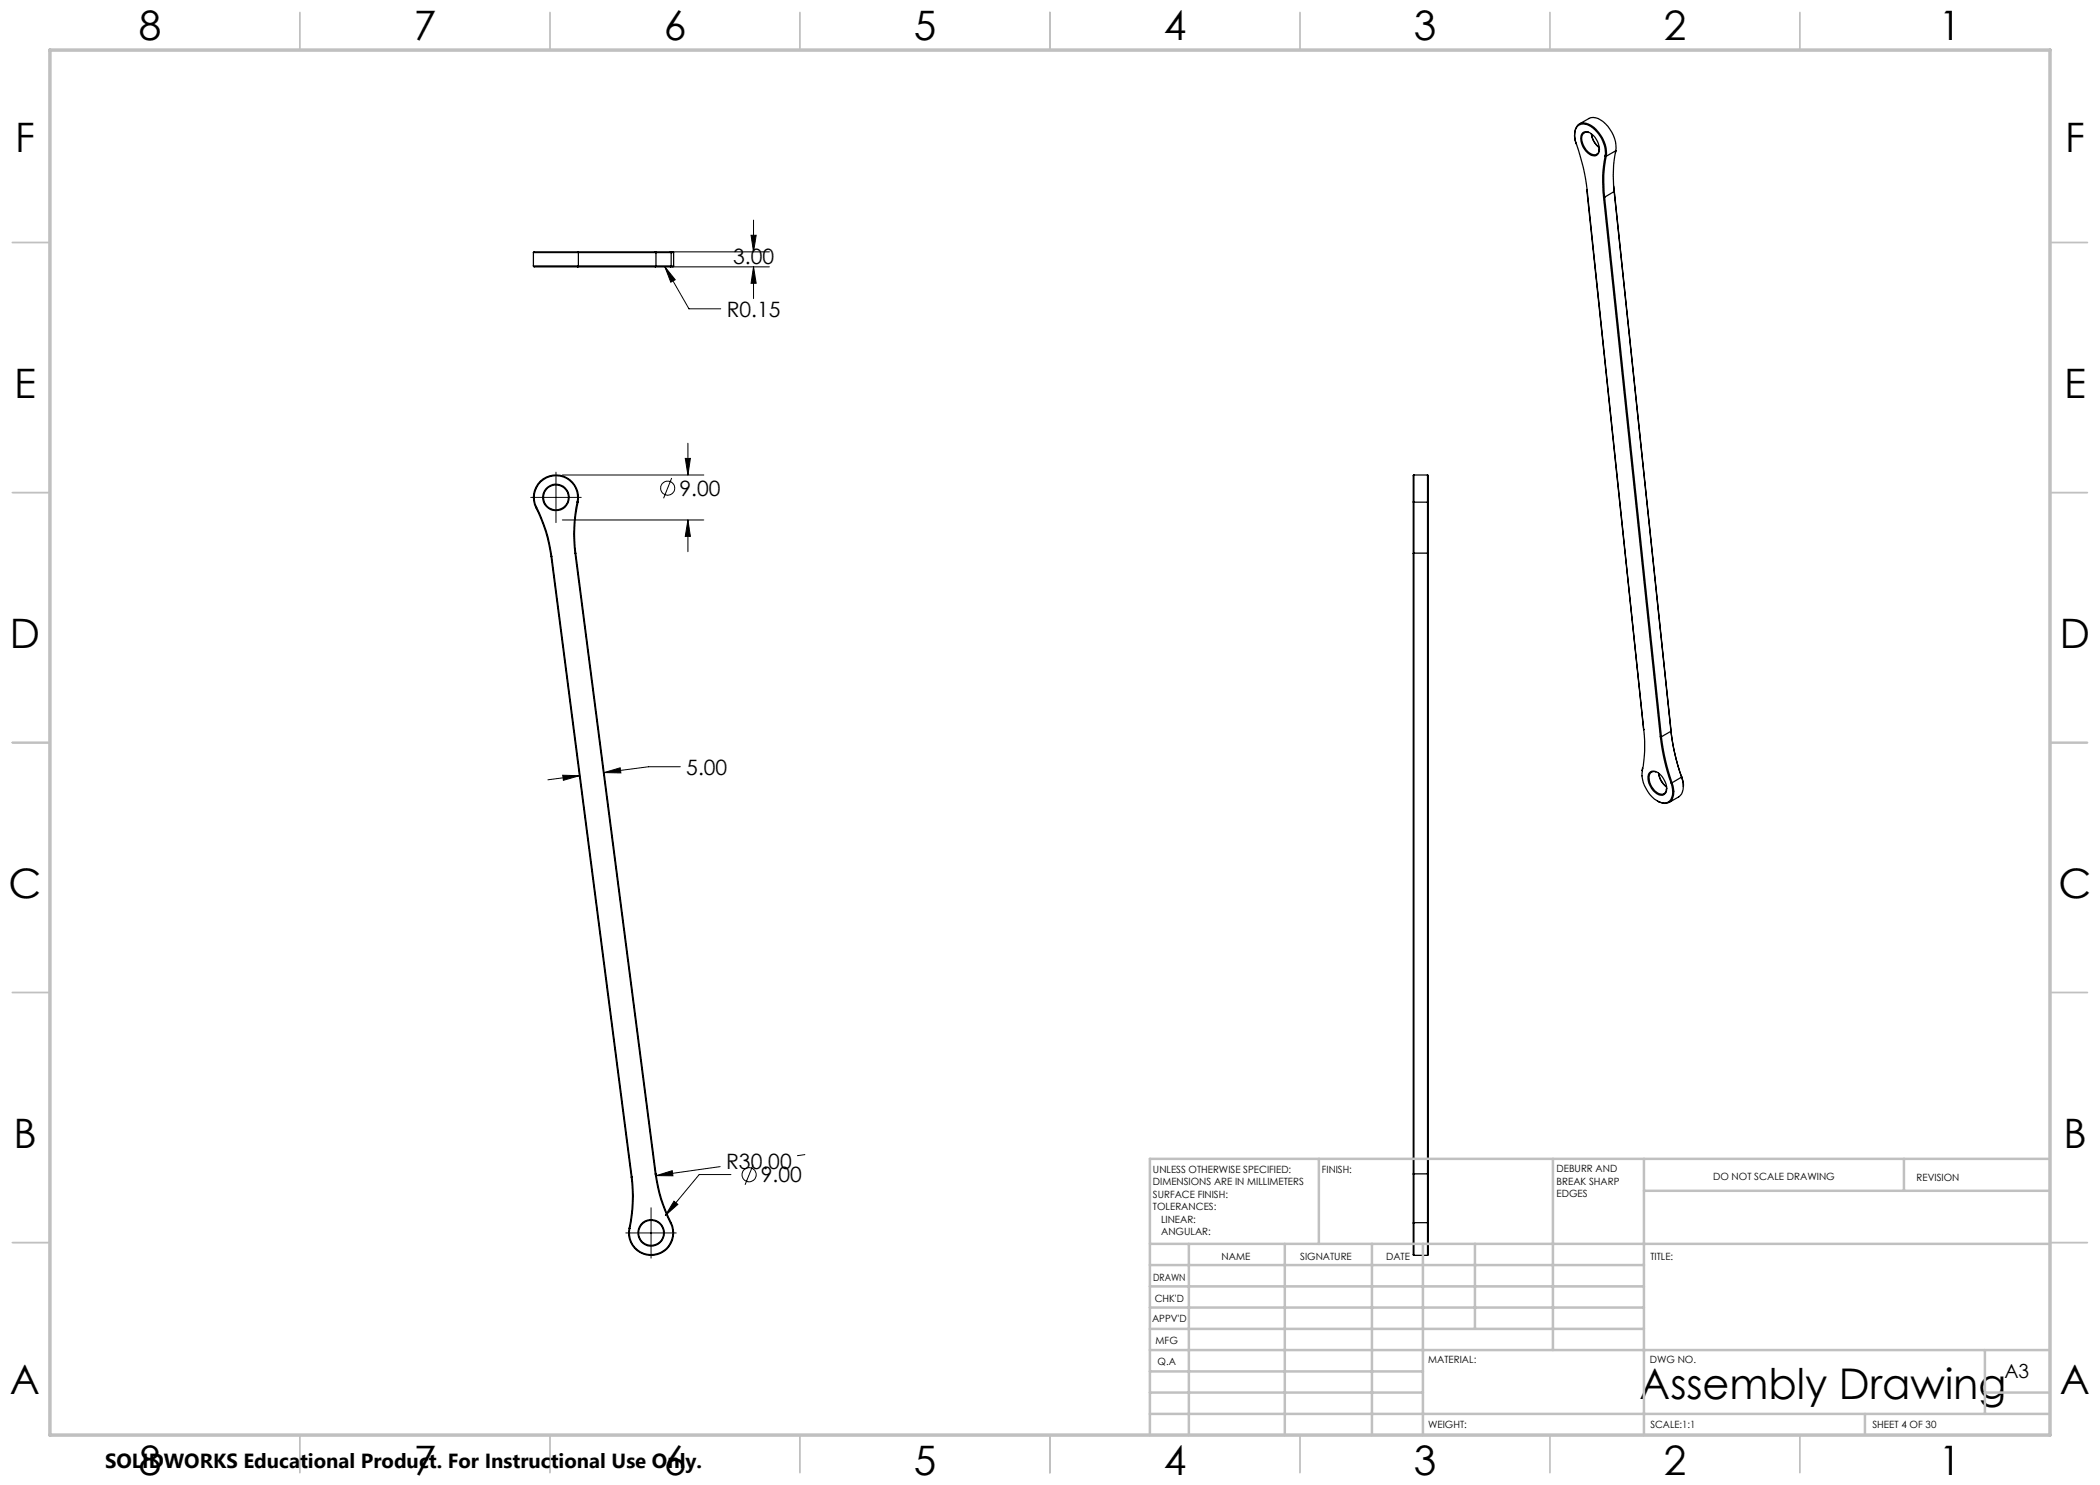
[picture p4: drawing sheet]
<svg xmlns="http://www.w3.org/2000/svg" width="420mm" height="297mm" viewBox="0 0 420 297" stroke-linecap="round" stroke-linejoin="round" font-family="sans-serif">
<g fill="none" stroke="#000" stroke-width=".25">
<path d="M314.9 27.1l.3 1.7M314.9 27a1.97 1.97 0 0 1 2.3-2.3 6.6 6.6 0 0 1 4 6.6M315.9 24.8l1.9-1.1a2.87 2.87 0 0 1 3.3 1.1 6.6 6.6 0 0 1 2 5.4M316.6 26.5a1.91 1.91 0 0 1 2.4 1 3.1 3.1 0 0 1 .5 3.4 1.45 1.45 0 0 1-2-.3 3.6 3.6 0 0 1-1.1-3.8zM317.4 38l11.4 107.9M317.7 26.5a1 1 0 0 0-1.4 1.2 3.4 3.4 0 0 0 2.7 3.3 .95 .95 0 0 0 .8-1.2M318.3 26.8l.4 1.3 1.2 1.4a3.9 3.9 0 0 1-1.6-2.7zM319.8 29.7v.1M320.7 39.4h.2M320.7 39.4l11.4 108M320.9 39.4l11.4 108M321 31.3a6.3 6.3 0 0 0-3.9-6.5 1.8 1.8 0 0 0-2.2 2.1 7.6 7.6 0 0 0 .8 3l1 3.6 .7 4.5"/>
<path d="M321 31.3a24.6 24.6 0 0 0-.3 8.1M321 31.3h.2M321.2 31.3a24.7 24.7 0 0 0-.3 8.1M322.8 37.2l.1 1.1M322.8 38.3l-1.9 1.1M322.8 38.3l11.4 108M322.9 38.3l11.3 108M322.9 38.3h-.1M323.1 30.2v.3M323.1 30.2a27.2 27.2 0 0 0-.3 8.1M323.1 30.2l-1.9 1.1M106.7 53.2l.1 .2h8.7"/>
<path d="M106.7 53.2h9M106.7 50.5h9M106.7 50.5v2.7M115.5 50.4l.2 .1M115.5 50.4h-8.7l-.1 .1M115.5 53.4h15.6M115.5 50.4h15.6M115.7 53.2l-.2 .2M115.7 50.5v2.7M115.7 53.2h15.5M115.7 50.5h15.5M131.1 50.4l.1 .1"/>
<path d="M131.1 50.4h3M131.1 53.4h3M131.2 53.2l-.1 .2M131.2 50.5h3M131.2 53.2h3M131.2 50.5v2.7M134.1 50.4h.6v.1M134.1 50.4l.1 .1M134.2 53.2l-.1 .2M134.2 53.2h.5M134.2 50.5h.5M134.2 50.5v2.7"/>
<path d="M134.7 53.2l-.1 .2h-.5M134.7 50.5v2.7M282.8 95l-.2 .1v5.3M282.8 95v5.4M282.8 95h2.7M285.5 95l.1 .1v5.3M285.5 95v5.4M107.2 101.5a29.9 29.9 0 0 1 3 9.8M107.3 101.5h-.1M107.3 101.5a29.8 29.8 0 0 1 3 9.8M110.2 111.3l16.1 124.1M110.3 111.3h-.1"/>
<path d="M110.3 111.3l16.1 124.1M115 110.7l16.1 124.1M115.1 110.6l-.1 .1M115.1 110.6l16.1 124.2M115.4 100.4a31.4 31.4 0 0 0-.4 10.3M115.4 100.4h.2M115.4 100.4a4.3 4.3 0 0 0-4.8-5.2 4.3 4.3 0 0 0-3.3 6.3M115.6 100.4a29.7 29.7 0 0 0-.5 10.2M115.6 100.4a4.5 4.5 0 0 0-5-5.4 4.5 4.5 0 0 0-3.4 6.5M282.6 100.4h.2M282.6 100.4v10.3M282.6 110.7v124.1"/>
<path d="M282.8 110.6l-.2 .1M282.8 100.4v10.2M282.8 110.6v124.2M282.8 110.6h2.7M282.8 100.4h2.7M285.5 110.6l.1 .1M285.5 100.4v10.2M285.5 110.6v124.2M285.6 100.4h-.1M285.6 100.4v10.3M285.6 110.7v124.1M328.5 154.2a6.3 6.3 0 0 0 3.9 6.3 1.78 1.78 0 0 0 2.1-2.1l-.3-1.8"/>
<path d="M328.5 153.6v.6M328.8 145.9a26.2 26.2 0 0 1-.3 8.3M330.1 154.4a1.88 1.88 0 0 1 2.4 1 2.91 2.91 0 0 1 .5 3.3 1.41 1.41 0 0 1-2-.2 3.5 3.5 0 0 1-1.2-3.8zM331.2 154.4a.99 .99 0 0 0-1.1 .2 .99 .99 0 0 0-.3 1 3.4 3.4 0 0 0 2.7 3.3 1.07 1.07 0 0 0 .8-1.3M332.1 147.4a39.8 39.8 0 0 0 2.1 9.2M332.1 147.4h.2M332.3 147.4a43.8 43.8 0 0 0 2.1 9.2M333.3 157.4l-1.1-1.4-.5-1.3a3.7 3.7 0 0 0 1.6 2.7M334.2 146.3a42.8 42.8 0 0 0 2.1 9.1M334.2 146.2a40.9 40.9 0 0 0 2.1 9.2M334.2 146.3l-1.9 1.1M334.4 156.6h-.2"/>
<path d="M334.4 156.6a3.7 3.7 0 0 1-.3 3.7 2.14 2.14 0 0 1-2.6-.1M336.3 155.4a3.7 3.7 0 0 1-.3 3.7l-2.2 1.4M336.3 155.4l-1.9 1.2M336.4 155.4l.3 1.8M336.4 155.4h-.1M126.3 235.4a30.9 30.9 0 0 1-.5 10.2M126.4 235.4h-.1M126.4 235.4a31.4 31.4 0 0 1-.4 10.3M131.1 234.8a29.8 29.8 0 0 0 3 9.8M131.2 234.8h-.1M131.2 234.8a29.9 29.9 0 0 0 3 9.7M282.6 234.8v9.8"/>
<path d="M282.8 234.8v9.7M282.8 234.8h-.2M282.8 234.8h2.7M285.5 234.8v9.7M285.5 234.8h.1M285.6 234.8v9.8M125.8 245.6l.2 .1M134.1 244.6a4.3 4.3 0 0 1-3.3 6.3 4.3 4.3 0 0 1-4.8-5.2M134.2 244.5l-.1 .1M134.2 244.5a4.5 4.5 0 0 1-3.4 6.5 4.5 4.5 0 0 1-5-5.4M282.6 244.6v6.4l.2 .1M282.8 244.5l-.2 .1"/>
<path d="M282.8 244.5v6.6M282.8 251.1h2.7M282.8 244.5h2.7M285.5 244.5l.1 .1M285.5 244.5v6.6M285.6 244.6v6.4l-.1 .1"/>
<circle cx="111.2" cy="99.5" r="2.65"/>
<circle cx="111.2" cy="99.5" r="2.5"/>
<circle cx="130.2" cy="246.6" r="2.65"/>
<circle cx="130.2" cy="246.6" r="2.5"/>
</g>
<g fill="none" stroke="#000" stroke-width=".2">
<path d="M133 53.3l2 2.6-.8 .5zM133 53.3l4.8 8.5h6.3M134 53.4h19.9M134 50.4h19.9M150.2 47.1h1l-.5 3.3zM150.7 53.4l.5 3.3h-1zM150.7 44v6.4M150.7 53.4v6.3M106.2 99.5h10M111.2 94.4v10.1M112.5 95h28.3M134.3 95.6l-1.6 4.1"/>
<path d="M137.1 91.7h1l-.5 3.3zM137.6 88.6v6.4M112.5 104h28.3M137.6 104l.5 3.3h-1zM137.6 104v6.3M112.5 155l3.4 .1-3.2 1zM115.9 155.1l-6.3 .9M120.8 154.5l3.2-.9 .2 1zM136.1 153.3h-6.4l-8.9 1.2M131.3 235.1l3.1-1 .2 1.1zM144 233.3l-12.7 1.8M146.2 234.9h-6.4l-6.7 8.2"/>
<path d="M150.6 232.9l-1.6 4.1M161 230.9l-1.5 .2M125.2 246.6h10.1M130.2 241.5v10.1M134.8 240.2l.8 .7-2.5 2.2z"/>
<circle cx="133.5" cy="97.6" r="1.4"/>
<circle cx="149.8" cy="235" r="1.41"/>
</g>
<g fill="none" stroke="#c0c0c0" stroke-width=".35">
<path d="M60 2.5v7.5M110 2.5v7.5M160 2.5v7.5M210 2.5v7.5M260 2.5v7.5M310 2.5v7.5M360 2.5v7.5M2.5 48.5h7.5M410 48.5h7.5M2.5 98.5h7.5M410 98.5h7.5M2.5 148.5h7.5"/>
<path d="M410 148.5h7.5M2.5 198.5h7.5M410 198.5h7.5M2.5 248.5h7.5M410 248.5h7.5M60 287v7.5M110 287v7.5M160 287v7.5M210 287v7.5M260 287v7.5M310 287v7.5M360 287v7.5"/>
</g>
<g fill="none" stroke="#c0c0c0" stroke-width=".5">
<path d="M263.8 231.8v17M310.6 231.8v38.2M328.8 231.8v55.2M328.8 238.2h81.2M380.8 231.8v6.4M410 231.8h-180v55.2M230 248.8h180M230 257.3h98.8M230 253h98.8M237.8 248.8v38.2M257 248.8v38.2M274.4 248.8v38.2"/>
<path d="M284.6 248.8v38.2M295 248.8v17M230 265.8h98.8M230 261.5h98.8M230 278.5h54.6M230 274.3h54.6M230 270h180M397 278.5h13M397 270v12.8M230 282.8h180M373 282.8v4.2"/>
</g>
<path d="M10 10h400v277h-400z" fill="none" stroke="#c0c0c0" stroke-width=".7"/>
<path d="M134.8 240.2l-1.7 2.9 2.5-2.2zM137.6 104l.5 3.3h-1zM137.1 91.7h1l-.5 3.3zM120.8 154.5l3.2-.9 .2 1zM112.5 155l3.4 .1-3.2 1zM131.3 235.1l3.3 .1-.2-1.1zM150.7 53.4l.5 3.3h-1zM150.2 47.1h1l-.5 3.3zM133 53.3l1.2 3.1 .8-.5z" fill="#000"/>
<text font-size="8.5" x="327.9" y="279.7">Assembly Drawing</text>
<g font-size="8.1">
<text x="27.7" y="8">8</text>
<text x="82.7" y="8">7</text>
<text x="132.7" y="8">6</text>
<text x="182.7" y="8">5</text>
<text x="232.7" y="8">4</text>
<text x="282.7" y="8">3</text>
<text x="332.7" y="8">2</text>
<text x="387.7" y="8">1</text>
<text x="3" y="30.4">F</text>
<text x="413" y="30.4">F</text>
<text x="2.8" y="79.6">E</text>
<text x="412.8" y="79.6">E</text>
<text x="2" y="129.6">D</text>
<text x="412" y="129.6">D</text>
<text x="1.7" y="179.6">C</text>
<text x="411.7" y="179.6">C</text>
<text x="2.7" y="229.6">B</text>
<text x="412.7" y="229.6">B</text>
<text x="2" y="278.9">A</text>
<text x="412" y="278.9">A</text>
<text x="27.7" y="295">8</text>
<text x="82.7" y="295">7</text>
<text x="132.7" y="295">6</text>
<text x="182.7" y="295">5</text>
<text x="232.7" y="295">4</text>
<text x="282.7" y="295">3</text>
<text x="332.7" y="295">2</text>
<text x="387.7" y="295">1</text>
</g>
<g font-size="4.2">
<text x="146.6" y="52.7">3.00</text>
<text x="145.3" y="63.3">R0.15</text>
<text x="135.9" y="99.2">9.00</text>
<text x="137.3" y="154.9">5.00</text>
<text x="145.2" y="233.8">R30.00</text>
<text x="152.2" y="236.5">9.00</text>
</g>
<text font-size="4.1" x="21" y="293.7">SOLIDWORKS Educational Product. For Instructional Use Only.</text>
<text font-size="3.9" x="400.9" y="275.5">A3</text>
<g font-size="2">
<text x="230.6" y="234.6">UNLESS OTHERWISE SPECIFIED:</text>
<text x="230.6" y="237.1">DIMENSIONS ARE IN MILLIMETERS</text>
<text x="230.6" y="239.6">SURFACE FINISH:</text>
<text x="264.4" y="234.6">FINISH:</text>
<text x="311.3" y="234.5">DEBURR AND</text>
<text x="311.3" y="237">BREAK SHARP</text>
<text x="311.3" y="239.5">EDGES</text>
<text x="342.6" y="236">DO NOT SCALE DRAWING</text>
<text x="383.3" y="236.2">REVISION</text>
<text x="230.6" y="242.1">TOLERANCES:</text>
<text x="232.2" y="244.6">LINEAR:</text>
<text x="232.2" y="247.1">ANGULAR:</text>
<text x="244.3" y="252">NAME</text>
<text x="260" y="251.9">SIGNATURE</text>
<text x="277.2" y="251.9">DATE</text>
<text x="330.1" y="251.9">TITLE:</text>
<text x="230.6" y="256.1">DRAWN</text>
<text x="230.9" y="260.3">CHK'D</text>
<text x="230.4" y="264.4">APPV'D</text>
<text x="231.1" y="268.8">MFG</text>
<text x="231.5" y="273">Q.A</text>
<text x="285.6" y="272.5">MATERIAL:</text>
<text x="330" y="272.5">DWG NO.</text>
<text x="285.6" y="285.5">WEIGHT:</text>
<text x="330.1" y="285.6">SCALE:1:1</text>
<text x="374.5" y="285.6">SHEET 4 OF 30</text>
</g>
</svg>
